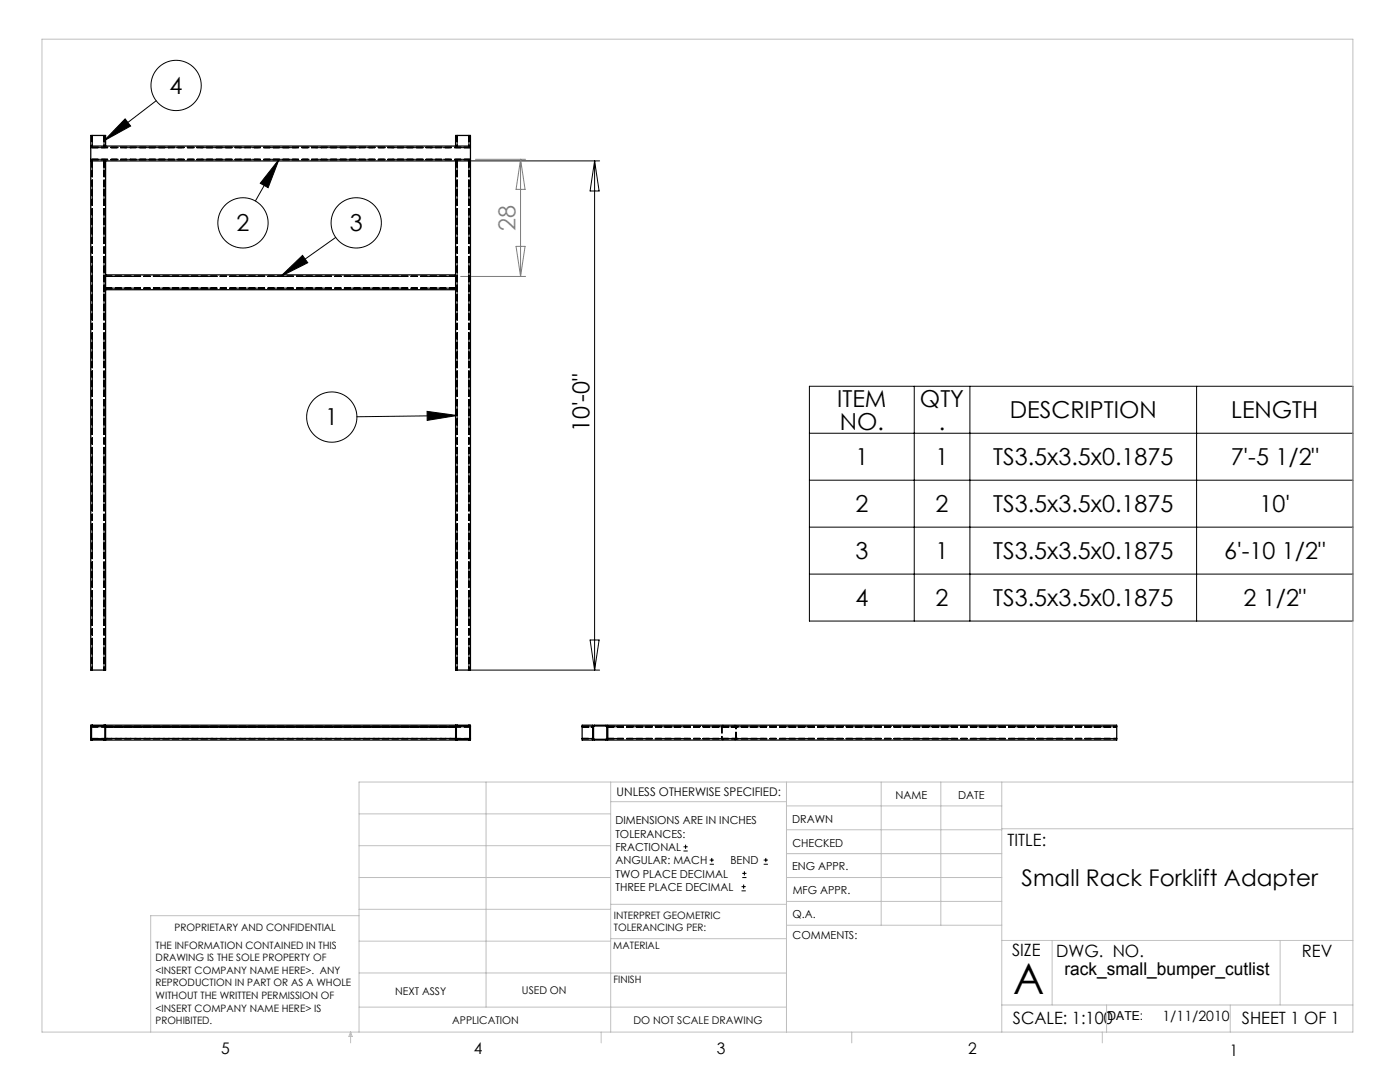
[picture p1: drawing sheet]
<svg xmlns="http://www.w3.org/2000/svg" width="279mm" height="216mm" viewBox="0 0 279 216" stroke-linecap="round" stroke-linejoin="round" font-family="sans-serif">
<g fill="none" stroke="#000" stroke-width=".2">
<path d="M25 23.7l1.1 1.4-5.3 3zM31.2 20.1l-10.4 8M55.7 31.8l-2.2 5.7-1.6-.9zM55.7 31.8l-4.7 8.3M93.4 32.1h26.3M118.7 32.1v101.6M118.7 32.1l.9 6h-1.8zM56 55.2l4.4-4.2 1 1.4zM67 47.4l-11 7.8M161.5 77.1h108.5v46.8h-108.5zM182.5 77.1v46.8M193.6 77.1v46.8"/>
<path d="M238.8 77.1v46.8M85.2 82.1l6 .8-5.9 1zM91.2 82.9l-20 .3M161.5 95.8h108.5M161.5 86.4h108.5M161.5 105.2h108.5M161.5 114.6h108.5M93.4 133.7h26.3M117.8 127.7h1.8l-.9 6zM136.4 169.8h.8M136.4 169h.8M136.8 168.5v.9"/>
<path d="M141.6 172.5h.9M141.6 171.6h.9M142.1 171.2v.8M148 177.8h.8M148 176.9h.8M148.1 175.1h.9M148.1 174.3h.9M148.4 176.5v.8M148.6 173.8v.9M152.4 172.5h.9M152.4 171.6h.9M152.8 171.2v.8"/>
<circle cx="35.1" cy="17" r="5"/>
<circle cx="48.5" cy="44.5" r="5"/>
<circle cx="71.1" cy="44.5" r="5"/>
<circle cx="66.2" cy="83.2" r="5"/>
</g>
<g fill="none" stroke="#c0c0c0" stroke-width=".2">
<path d="M8.4 7.8h261.6v198.1h-261.6zM97 156v45M121.9 156v49.9M121.9 160h35.1M157 156v49.9M175.9 156v28.6M187.8 156v28.6M199.9 156v49.9M270 156h-198.3v49.9M71.7 175.1h50.2M71.7 168.7h50.2M71.7 162.4h50.2"/>
<path d="M157 170.3h42.9M157 165.6h42.9M157 160.8h42.9M157 175.1h42.9M157 179.9h42.9M199.9 165.4h70.1M71.7 187.8h50.2M71.7 181.4h50.2M71.7 194.1h50.2M71.7 182.7h-41.6v23.2M121.9 194.2h35.1M121.9 187.3h35.1"/>
<path d="M121.9 180.4h35.1M157 184.6h42.9M199.9 187.7h70.1M210 187.7v12.8M255.5 187.7v12.8M70 205.9v2.2M70 205.9l.3 .9h-.7zM71.7 201h85.3M120 205.9v2.2M170 205.9v2.2M199.9 200.5h70.1M220 205.9v2.2"/>
<path d="M220.8 200.5v5.4M245.5 200.5v5.4"/>
</g>
<path d="M94.9 31.8h10M103.9 31.8v23.4M103.9 31.8l.9 6h-1.8zM91.9 55.2h13M103 49.2h1.8l-.9 6z" fill="none" stroke="#808080" stroke-width=".2"/>
<path d="M56 55.2l4.4-4.2 1 1.4zM85.2 82.1l6 .8-5.9 1zM55.7 31.8l-2.2 5.7-1.6-.9zM25 23.7l1.1 1.4-5.3 3z" fill="#000"/>
<g fill="none" stroke="#000" stroke-width=".25">
<path d="M18.1 32.1v101.6h3v-75.9M18.1 32.1h3M18.1 29.1v3M18.1 29.1v-2.1h3v2.1M18.1 29.1h3M21.1 32.1v22.7M21.1 32.1h69.8M21.1 29.1h69.8M90.9 32.1h3M90.9 29.1v-2.1h3v2.1M90.9 29.1h3M90.9 32.1v22.7"/>
<path d="M93.9 32.1v101.6h-3v-75.9M93.9 29.1v3M21.1 54.8v3M21.1 54.8h69.8M21.1 57.8h69.8M90.9 54.8v3M18.1 147.4l.3 .3M18.1 147.4v.3h75.8v-.3M18.1 145v-.3h75.8v.3M18.1 145v2.4M18.3 144.9h2.6v2.6h-2.6zM18.4 144.7l-.3 .3"/>
<path d="M20.8 144.7l.3 .3M21.1 144.7v.3M21.1 147.4v.3M21.1 147.4l-.3 .3M21.1 145v2.4M90.9 144.7v.3M90.9 147.4v.3M90.9 147.4l.3 .3M90.9 145v2.4M91.1 144.9h2.6v2.6h-2.6zM91.2 144.7l-.3 .3M93.6 144.7l.3 .3"/>
<path d="M93.9 147.4l-.3 .3M93.9 145v2.4M118.3 145l.3-.3h2.4l.3 .3M118.3 147.4l.3 .3h2.4l.3-.3M118.3 145v-.3h-2.1v3h2.1v-.3M118.3 145v2.4M118.5 144.9h2.6v2.6h-2.6zM121.3 145v-.3h101.6v3h-101.6v-.3M121.3 145v2.4"/>
</g>
<g fill="none" stroke="#000" stroke-width=".2" stroke-dasharray="1.3 .6">
<path d="M18.3 32.1v101.6M18.3 27v2.1M18.4 32.1v101.6M18.4 27v2.1M20.8 32.1v101.6M20.8 27v2.1M20.9 32.1v101.6M20.9 27v2.1M91.1 32.1v101.6M91.1 27v2.1M91.2 32.1v101.6M91.2 27v2.1"/>
<path d="M93.6 32.1v101.6M93.6 27v2.1M93.7 32.1v101.6M93.7 27v2.1M93.9 29.3h-75.8M93.9 31.9h-75.8M93.9 29.5h-75.8M93.9 31.8h-75.8M90.9 55h-69.8M90.9 57.7h-69.8M90.9 55.2h-69.8M90.9 57.5h-69.8"/>
<path d="M18.3 147.4h-.2M18.3 145h-.2M18.4 147.5h-.3M18.4 144.9h-.3M21.1 147.5h-.3M21.1 144.9h-.3M90.9 147.5h-69.8M90.9 144.9h-69.8M90.9 147.4h-69.8M90.9 145h-69.8M91.1 147.4h-70.2M91.1 145h-70.2"/>
<path d="M91.2 147.5h-.3M91.2 144.9h-.3M93.9 147.5h-.3M93.9 144.9h-.3M93.9 147.4h-.2M93.9 145h-.2M93.9 147.4h-75.8M93.9 145h-75.8M116.2 144.9h2.1M116.2 147.5h2.1M116.2 145h2.1M116.2 147.4h2.1"/>
<path d="M121.3 144.9h101.6M121.3 147.5h101.6M121.3 145h101.6M121.3 147.4h101.6M144 147.4l.3 .3M144 145v2.4M144.2 145v2.4M144.2 147.4l.1 .1M144.3 144.7l-.3 .3M144.3 144.9l-.1 .1M146.6 147.7l.4-.3M146.6 147.5l.2-.1"/>
<path d="M146.8 147.4v-2.4M146.8 145l-.2-.1M147 145l-.4-.3M147 147.4v-2.4"/>
</g>
<g fill="none" stroke="#000" stroke-width=".2" stroke-dasharray="6.3 1.3 1.3 1.3 1.3 1.3">
<path d="M18.4 27v2.1M20.8 27v2.1M91.2 27v2.1M93.6 27v2.1M90.9 55.2h-69.8M90.9 57.5h-69.8M20.9 147.4h-2.6M20.9 145h-2.6M90.9 145h-69.8M90.9 147.4h-69.8M93.7 147.4h-2.6M93.7 145h-2.6"/>
<path d="M116.2 145h2.1M116.2 147.4h2.1"/>
</g>
<path d="M18.4 32.1v101.6M20.8 32.1v101.6M91.2 32.1v101.6M93.6 32.1v101.6M121.3 147.4h101.6M121.3 145h101.6" fill="none" stroke="#000" stroke-width=".2" stroke-dasharray="6.3 1.3 1.3 1.3 1.3 1.3" stroke-dashoffset="3.2"/>
<path d="M93.9 29.5h-75.8M93.9 31.8h-75.8" fill="none" stroke="#000" stroke-width=".2" stroke-dasharray="6.3 1.3 1.3 1.3 1.3 1.3" stroke-dashoffset="3.4"/>
<text font-size="8.5" x="202.2" y="198.3">A</text>
<g font-size="4.7">
<text x="33.9" y="18.7">4</text>
<text x="47.2" y="46.1">2</text>
<text x="69.8" y="46.1">3</text>
<text x="167.1" y="81.2">ITEM</text>
<text x="183.6" y="81.2">QTY</text>
<text x="201.5" y="83.4">DESCRIPTION</text>
<text x="245.7" y="83.4">LENGTH</text>
<text x="64.9" y="84.9">1</text>
<text x="117.7" y="86.3" transform="rotate(-90 117.7 86.3)">10'-0&quot;</text>
<text x="167.6" y="85.7">NO.</text>
<text x="187.4" y="85.7">.</text>
<text x="170.7" y="92.8">1</text>
<text x="186.7" y="92.8">1</text>
<text x="198.2" y="92.8">TS3.5x3.5x0.1875</text>
<text x="245.6" y="92.8">7'-5 1/2&quot;</text>
<text x="170.7" y="102.2">2</text>
<text x="186.7" y="102.2">2</text>
<text x="198.2" y="102.2">TS3.5x3.5x0.1875</text>
<text x="251.4" y="102.2">10'</text>
<text x="170.7" y="111.6">3</text>
<text x="186.7" y="111.6">1</text>
<text x="198.2" y="111.6">TS3.5x3.5x0.1875</text>
<text x="244.3" y="111.6">6'-10 1/2&quot;</text>
<text x="170.7" y="120.9">4</text>
<text x="186.7" y="120.9">2</text>
<text x="198.2" y="120.9">TS3.5x3.5x0.1875</text>
<text x="248.1" y="120.9">2 1/2&quot;</text>
</g>
<text font-size="4.7" fill="#808080" x="102.9" y="46.1" transform="rotate(-90 102.9 46.1)">28</text>
<text font-size="4.6" x="203.9" y="176.7">Small Rack Forklift Adapter</text>
<text font-size="3.5" x="212.5" y="194.6">rack_small_bumper_cutlist</text>
<g font-size="3.4">
<text x="201.1" y="168.8">TITLE:</text>
<text x="202" y="190.8">SIZE</text>
<text x="210.8" y="190.9">DWG. NO.</text>
<text x="259.8" y="191">REV</text>
<text x="202.1" y="204.4">SCALE: 1:100</text>
<text x="247.8" y="204.4">SHEET 1 OF 1</text>
</g>
<g font-size="3.2">
<text x="44.2" y="210.4">5</text>
<text x="94.6" y="210.3">4</text>
<text x="143.1" y="210.4">3</text>
<text x="193.2" y="210.3">2</text>
<text x="245.4" y="210.6">1</text>
</g>
<text font-size="2.8" x="232" y="203.7">1/11/2010</text>
<text font-size="2.5" x="221" y="203.6">DATE:</text>
<text font-size="2.4" x="123.1" y="158.9">UNLESS OTHERWISE SPECIFIED:</text>
<g font-size="2.2">
<text x="178.7" y="159.4">NAME</text>
<text x="191.2" y="159.4">DATE</text>
<text x="122.8" y="164.5">DIMENSIONS ARE IN INCHES</text>
<text x="122.8" y="167.1">TOLERANCES:</text>
<text x="158.1" y="164.2">DRAWN</text>
<text x="122.8" y="169.8">FRACTIONAL</text>
<text x="122.8" y="172.5">ANGULAR: MACH</text>
<text x="145.8" y="172.5">BEND</text>
<text x="158.1" y="173.7">ENG APPR.</text>
<text x="158.2" y="169.1">CHECKED</text>
<text x="122.8" y="175.1">TWO PLACE DECIMAL</text>
<text x="122.8" y="177.8">THREE PLACE DECIMAL</text>
<text x="158.2" y="178.4">MFG APPR.</text>
<text x="158.2" y="183.2">Q.A.</text>
<text x="158.2" y="187.4">COMMENTS:</text>
</g>
<g font-size="2.1">
<text x="78.8" y="198.5">NEXT ASSY</text>
<text x="104.2" y="198.4">USED ON</text>
<text x="90.2" y="204.3">APPLICATION</text>
<text x="126.4" y="204.3">DO NOT SCALE DRAWING</text>
</g>
<g font-size="2">
<text x="34.8" y="185.7">PROPRIETARY AND CONFIDENTIAL</text>
<text x="122.5" y="183.3">INTERPRET GEOMETRIC</text>
<text x="122.5" y="185.9">TOLERANCING PER:</text>
<text x="31.1" y="189.3">THE INFORMATION CONTAINED IN THIS</text>
<text x="31.1" y="191.8">DRAWING IS THE SOLE PROPERTY OF</text>
<text x="122.4" y="189.4">MATERIAL</text>
<text x="31.1" y="194.3">&lt;INSERT COMPANY NAME HERE&gt;. ANY</text>
<text x="31.1" y="196.8">REPRODUCTION IN PART OR AS A WHOLE</text>
<text x="122.4" y="196.2">FINISH</text>
<text x="31.1" y="199.4">WITHOUT THE WRITTEN PERMISSION OF</text>
<text x="31.1" y="201.9">&lt;INSERT COMPANY NAME HERE&gt; IS</text>
<text x="31.1" y="204.4">PROHIBITED.</text>
</g>
</svg>
